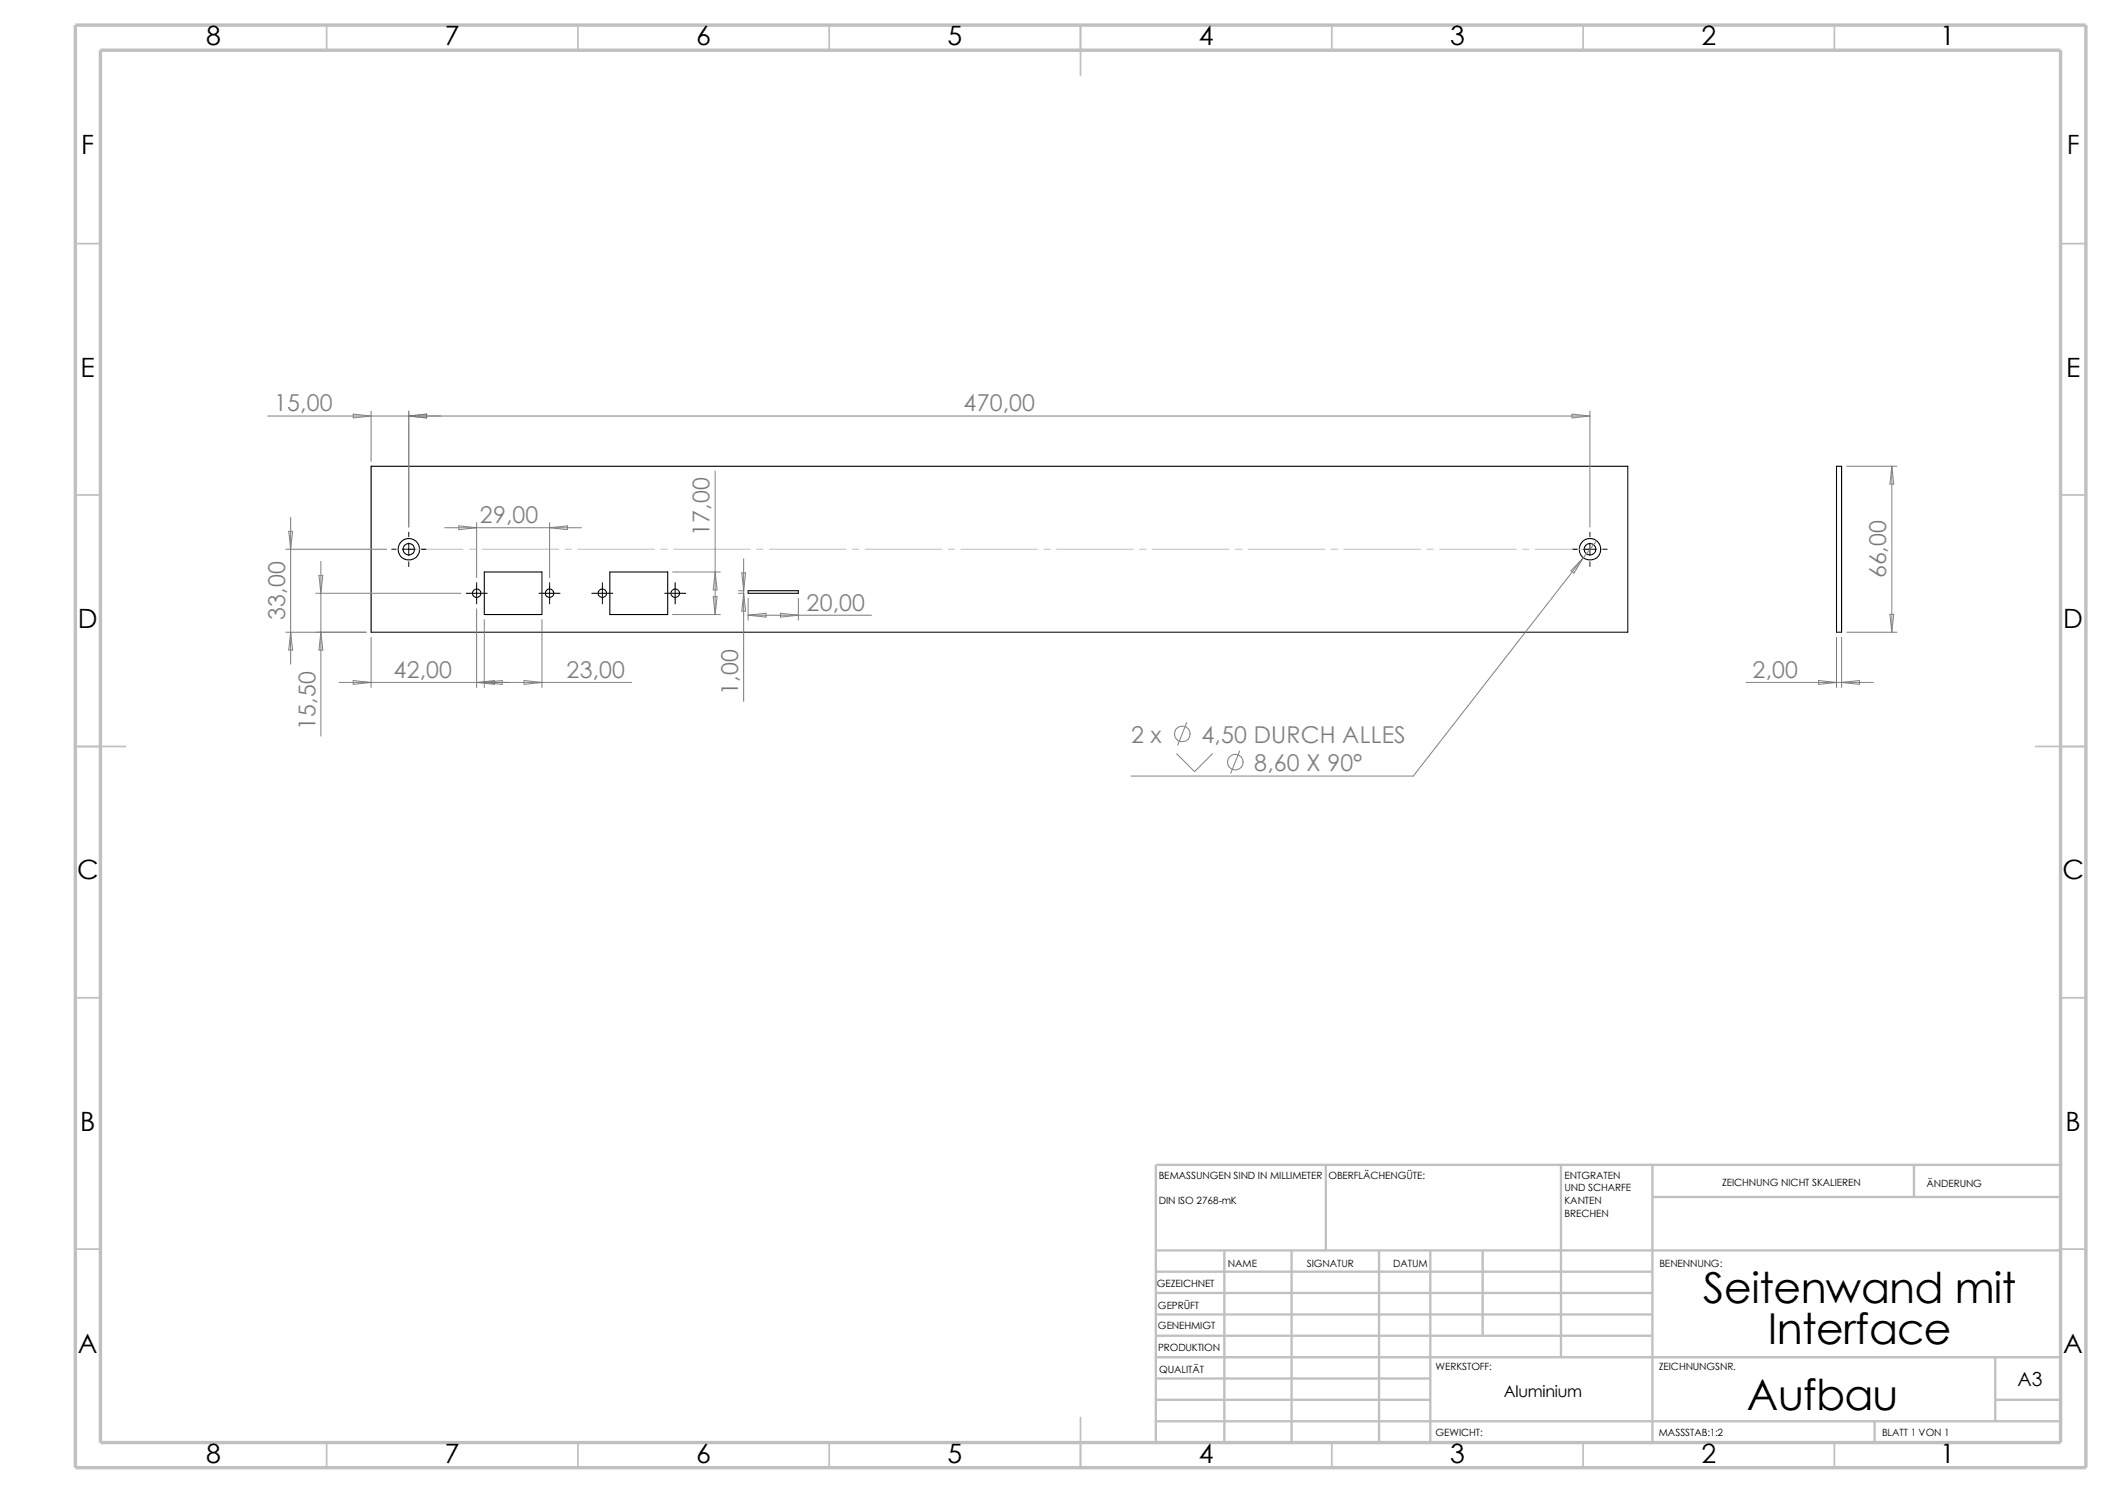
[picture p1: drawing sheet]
<svg xmlns="http://www.w3.org/2000/svg" width="420mm" height="297mm" viewBox="0 0 420 297" stroke-linecap="round" stroke-linejoin="round" font-family="sans-serif">
<g fill="none" stroke="#c0c0c0" stroke-width=".34">
<path d="M65 5v5M115 5v5M165 5v5M215 5v10M265 5v5M315 5v5M365 5v5M15 48.5h5M410 48.5h5M15 98.5h5M410 98.5h5M15 148.5h10"/>
<path d="M405 148.5h10M15 198.5h5M410 198.5h5M15 248.5h5M410 248.5h5M65 287v5M115 287v5M165 287v5M215 282v10M265 287v5M315 287v5M365 287v5"/>
</g>
<g fill="none" stroke="#c0c0c0" stroke-width=".47">
<path d="M263.8 231.7v17.1M310.6 231.7v38.3M328.8 238.1h81.2M328.8 231.7v55.3M380.8 231.7v6.4M410 231.7h-180v55.3M230 253h98.8M230 257.2h98.8M230 248.8h180M243.6 248.8v38.2M257 248.8v38.2M274.4 248.8v38.2"/>
<path d="M284.6 248.8v38.2M295 248.8v16.9M230 274.2h54.6M230 278.5h54.6M230 261.5h98.8M230 265.7h98.8M230 270h180M397 270v12.7M397 278.5h13M230 282.7h180M373 282.7v4.3"/>
</g>
<path d="M15 5h400v287h-400zM20 10h390v277h-390z" fill="none" stroke="#c0c0c0" stroke-width=".68" stroke-linecap="butt"/>
<g fill="none" stroke="#000" stroke-width=".21">
<path d="M73.8 92.8h250v33h-250zM365.4 92.8h1v33h-1zM96.4 113.8h11.4v8.5h-11.4zM121.3 113.8h11.5v8.5h-11.5zM148.8 117.5h10v.5h-10z"/>
<circle cx="81.3" cy="109.3" r="2.15"/>
<circle cx="81.3" cy="109.3" r="1.16"/>
<circle cx="94.8" cy="118" r=".85"/>
<circle cx="109.3" cy="118" r=".85"/>
<circle cx="119.8" cy="118" r=".85"/>
<circle cx="134.3" cy="118" r=".85"/>
<circle cx="316.3" cy="109.3" r="2.15"/>
<circle cx="316.3" cy="109.3" r="1.16"/>
</g>
<g fill="none" stroke="#c0c0c0" stroke-width=".2">
<path d="M81.3 109.3h10.8M93.4 109.3h1.3M95.9 109.3h15.3M112.4 109.3h1.3M115 109.3h15.2M131.5 109.3h1.3M134 109.3h15.3M150.5 109.3h1.3M153.1 109.3h15.2M169.6 109.3h1.3M172.1 109.3h15.3M188.6 109.3h1.3"/>
<path d="M191.2 109.3h15.2M207.7 109.3h1.3M210.2 109.3h15.3M226.7 109.3h1.3M229.3 109.3h15.2M245.8 109.3h1.3M248.3 109.3h15.3M264.8 109.3h1.3M267.4 109.3h15.2M283.9 109.3h1.3M286.4 109.3h15.3M302.9 109.3h1.3"/>
<path d="M305.5 109.3h10.8"/>
</g>
<g fill="none" stroke="#000" stroke-width=".2">
<path d="M77.9 109.3h.9M80.1 109.3h2.5M81.3 105.9v.9M81.3 108v2.5M81.3 111.8v.9M83.8 109.3h1M92.8 118h4.1M94.8 115.9v4.2M107.2 118h4.2M109.3 115.9v4.2M117.7 118h4.2M119.8 115.9v4.2"/>
<path d="M132.2 118h4.2M134.3 115.9v4.2M312.9 109.3h.9M315.1 109.3h2.5M316.3 105.9v.9M316.3 108v2.5M316.3 111.8v.9M318.9 109.3h.8"/>
</g>
<g fill="none" stroke="#808080" stroke-width=".2">
<path d="M53.3 82.8h263M70.3 82.4l3.5 .4-3.5 .3zM73.8 81.8v10M81.3 82.8l3.6-.4v.7zM81.3 81.8v23.1M142.3 93.7v28.6M312.8 82.4l3.5 .4-3.5 .3zM316.3 81.8v23.1M367.4 92.8h10M376.4 92.8v33M376.4 92.8l.4 3.5h-.8zM56.9 109.3h20"/>
<path d="M57.4 105.7h.8l-.4 3.6zM57.8 102.9v29.2M62.8 118h28.9M63.5 114.5h.7l-.4 3.5zM63.8 111.7v34.7M88.5 105h27.2M91.3 104.6l3.5 .4-3.5 .4zM94.8 104v10.9M109.3 105l3.6-.4v.8zM109.3 104v10.9M133.8 113.8h9.5M141.9 118.7h.8l-.4 3.6z"/>
<path d="M142.3 113.8l.4 3.5h-.8zM146.9 118h.9M146.9 117.5h.9M147.6 114h.7l-.3 3.5zM148 111.2v28.3M148 118l.3 3.6h-.7zM148.8 119v4.4M158.8 119v4.4M315 111l-33.8 43.4h-56.2M315 111l-1.9 3-.6-.5zM317.7 107.6l-2.7 3.4M56.9 125.8h16"/>
<path d="M57.8 125.8l.4 3.5h-.8zM63.8 125.8l.4 3.5h-.7zM67.5 135.8h58.1M70.3 135.4l3.5 .4-3.5 .3zM73.8 126.8v10M94.8 121.1v15.7M94.8 135.8l3.6-.4v.7zM96.4 135.8l3.5-.4v.7zM96.4 123.3v13.5M104.3 135.4l3.5 .4-3.5 .3zM107.8 123.3v13.5M133.8 122.3h9.5"/>
<path d="M148.8 122.4h24.6M148.8 122.4l3.6-.4v.8zM155.3 122l3.5 .4-3.5 .4zM347.4 135.8h25.3M361.8 135.4l3.6 .4-3.6 .3zM365.4 126.8v10M366.4 135.8l3.6-.4v.7zM366.4 126.8v10M367.4 125.8h10M376 122.2h.8l-.4 3.6zM234.1 149.9l3.6 3.6 3.5-3.6M236.1 143.8l-1.8 4.4"/>
<path d="M246.6 149.4l-1.7 4.4"/>
<circle cx="235.2" cy="146" r="1.56"/>
<circle cx="245.8" cy="151.6" r="1.55"/>
</g>
<g font-size="8.5">
<text x="338.9" y="259.2">Seitenwand mit</text>
<text x="351.7" y="267.3">Interface</text>
<text x="347.5" y="280.6">Aufbau</text>
</g>
<g font-size="5.3">
<text x="41" y="9">8</text>
<text x="88.5" y="9">7</text>
<text x="138.5" y="9">6</text>
<text x="188.5" y="9">5</text>
<text x="238.5" y="9">4</text>
<text x="288.5" y="9">3</text>
<text x="338.5" y="9">2</text>
<text x="386" y="9">1</text>
<text x="16.2" y="30.7">F</text>
<text x="411.2" y="30.7">F</text>
<text x="16" y="75">E</text>
<text x="411" y="75">E</text>
<text x="15.5" y="125">D</text>
<text x="410.5" y="125">D</text>
<text x="15.3" y="175">C</text>
<text x="410.3" y="175">C</text>
<text x="16" y="225">B</text>
<text x="411" y="225">B</text>
<text x="15.5" y="269.2">A</text>
<text x="410.5" y="269.2">A</text>
<text x="41" y="291">8</text>
<text x="88.5" y="291">7</text>
<text x="138.5" y="291">6</text>
<text x="188.5" y="291">5</text>
<text x="238.5" y="291">4</text>
<text x="288.5" y="291">3</text>
<text x="338.5" y="291">2</text>
<text x="386" y="291">1</text>
</g>
<g font-size="4.6" fill="#808080">
<text x="54.5" y="81.8">15,00</text>
<text x="191.7" y="81.8">470,00</text>
<text x="95.5" y="104.1">29,00</text>
<text x="141.2" y="106.7" transform="rotate(-90 141.2 106.7)">17,00</text>
<text x="375.3" y="115.1" transform="rotate(-90 375.3 115.1)">66,00</text>
<text x="56.7" y="123.3" transform="rotate(-90 56.7 123.3)">33,00</text>
<text x="160.5" y="121.5">20,00</text>
<text x="78.3" y="134.8">42,00</text>
<text x="112.7" y="134.8">23,00</text>
<text x="348.7" y="134.8">2,00</text>
<text x="146.9" y="138.2" transform="rotate(-90 146.9 138.2)">1,00</text>
<text x="62.7" y="145.1" transform="rotate(-90 62.7 145.1)">15,50</text>
<text x="225" y="147.8">2 x</text>
<text x="239" y="147.8">4,50 DURCH ALLES</text>
<text x="249.5" y="153.4">8,60 X 90°</text>
</g>
<text font-size="3.9" x="401.4" y="275.6">A3</text>
<text font-size="3.2" x="299.2" y="277.9">Aluminium</text>
<g font-size="2">
<text x="230.5" y="239.6">DIN ISO 2768-mK</text>
<text x="230.5" y="234.6">BEMASSUNGEN SIND IN MILLIMETER</text>
<text x="264.3" y="234.6">OBERFLÄCHENGÜTE:</text>
<text x="311.3" y="239.5">KANTEN</text>
<text x="311.3" y="234.5">ENTGRATEN</text>
<text x="311.3" y="237">UND SCHARFE</text>
<text x="342.6" y="236">ZEICHNUNG NICHT SKALIEREN</text>
<text x="383.3" y="236.2">ÄNDERUNG</text>
<text x="311.3" y="242">BRECHEN</text>
<text x="260" y="252">SIGNATUR</text>
<text x="277.2" y="252">DATUM</text>
<text x="330.2" y="252">BENENNUNG:</text>
<text x="230.2" y="256.1">GEZEICHNET</text>
<text x="244.3" y="252.1">NAME</text>
<text x="230.4" y="260.4">GEPRÜFT</text>
<text x="230.4" y="264.5">GENEHMIGT</text>
<text x="230.4" y="268.8">PRODUKTION</text>
<text x="230.6" y="273.2">QUALITÄT</text>
<text x="285.6" y="272.5">WERKSTOFF:</text>
<text x="330" y="272.5">ZEICHNUNGSNR.</text>
<text x="285.6" y="285.6">GEWICHT:</text>
<text x="330" y="285.6">MASSSTAB:1:2</text>
<text x="374.4" y="285.6">BLATT 1 VON 1</text>
</g>
</svg>
